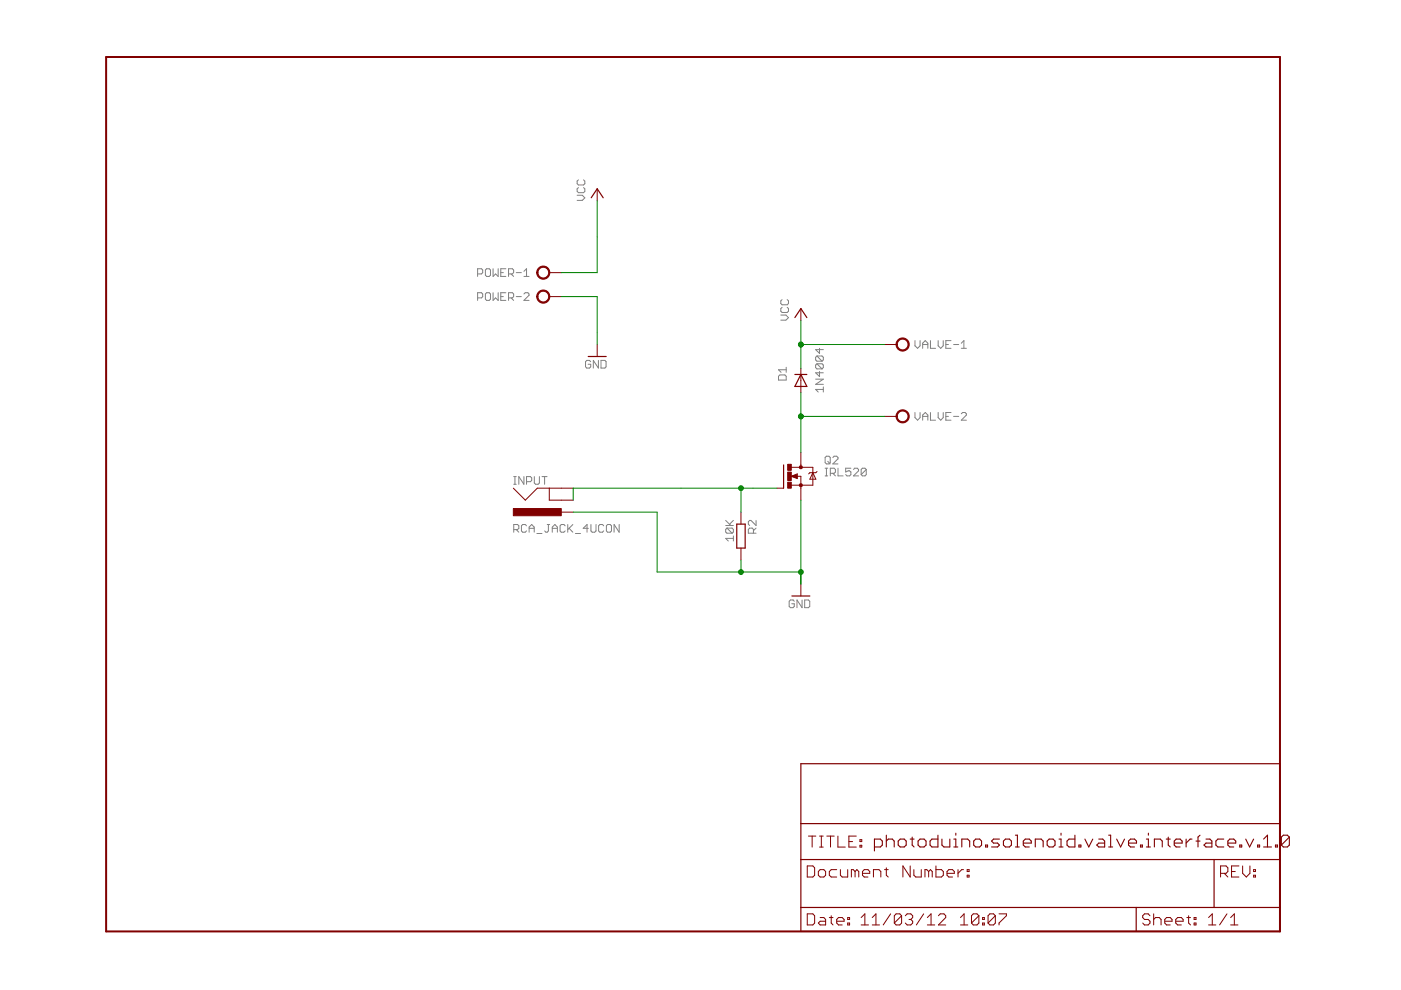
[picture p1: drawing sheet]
<?xml version="1.0" encoding="utf-8"?>
<!DOCTYPE eagle SYSTEM "eagle.dtd">
<!--
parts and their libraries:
SparkFun: Licensing: CC v3.0 Share-Alike You are welcome to use this library for commercial purposes.
-->
<eagle version="6.1">
<drawing>
<settings>
<setting alwaysvectorfont="no"/>
<setting verticaltext="up"/>
</settings>
<grid distance="0.1" unitdist="inch" unit="inch" style="lines" multiple="1" display="no" altdistance="0.01" altunitdist="inch" altunit="inch"/>
<schematic xreflabel="%F%N/%S.%C%R" xrefpart="/%S.%C%R">
<libraries>
<library name="resistor">
<symbols>
<symbol name="R-EU">
<wire x1="-2.54" y1="-0.889" x2="2.54" y2="-0.889" width="0.254" layer="94"/>
<wire x1="2.54" y1="0.889" x2="-2.54" y2="0.889" width="0.254" layer="94"/>
<wire x1="2.54" y1="-0.889" x2="2.54" y2="0.889" width="0.254" layer="94"/>
<wire x1="-2.54" y1="-0.889" x2="-2.54" y2="0.889" width="0.254" layer="94"/>
<text x="-3.81" y="1.4986" size="1.778" layer="95">&gt;NAME</text>
<text x="-3.81" y="-3.302" size="1.778" layer="96">&gt;VALUE</text>
<pin name="2" x="5.08" y="0" visible="off" length="short" direction="pas" swaplevel="1" rot="R180"/>
<pin name="1" x="-5.08" y="0" visible="off" length="short" direction="pas" swaplevel="1"/>
</symbol>
</symbols>
<devicesets>
<deviceset name="R-EU_" prefix="R" uservalue="yes">
<gates>
<gate name="G$1" symbol="R-EU" x="0" y="0"/>
</gates>
<devices>
<device name="R0402" package="R0402">
<connects>
<connect gate="G$1" pin="1" pad="1"/>
<connect gate="G$1" pin="2" pad="2"/>
</connects>
<technologies>
<technology name=""/>
</technologies>
</device>
<device name="R0603" package="R0603">
<connects>
<connect gate="G$1" pin="1" pad="1"/>
<connect gate="G$1" pin="2" pad="2"/>
</connects>
<technologies>
<technology name=""/>
</technologies>
</device>
<device name="R0805" package="R0805">
<connects>
<connect gate="G$1" pin="1" pad="1"/>
<connect gate="G$1" pin="2" pad="2"/>
</connects>
<technologies>
<technology name=""/>
</technologies>
</device>
<device name="R0805W" package="R0805W">
<connects>
<connect gate="G$1" pin="1" pad="1"/>
<connect gate="G$1" pin="2" pad="2"/>
</connects>
<technologies>
<technology name=""/>
</technologies>
</device>
<device name="R1005" package="R1005">
<connects>
<connect gate="G$1" pin="1" pad="1"/>
<connect gate="G$1" pin="2" pad="2"/>
</connects>
<technologies>
<technology name=""/>
</technologies>
</device>
<device name="R1206" package="R1206">
<connects>
<connect gate="G$1" pin="1" pad="1"/>
<connect gate="G$1" pin="2" pad="2"/>
</connects>
<technologies>
<technology name=""/>
</technologies>
</device>
<device name="R1206W" package="R1206W">
<connects>
<connect gate="G$1" pin="1" pad="1"/>
<connect gate="G$1" pin="2" pad="2"/>
</connects>
<technologies>
<technology name=""/>
</technologies>
</device>
<device name="R1210" package="R1210">
<connects>
<connect gate="G$1" pin="1" pad="1"/>
<connect gate="G$1" pin="2" pad="2"/>
</connects>
<technologies>
<technology name=""/>
</technologies>
</device>
<device name="R1210W" package="R1210W">
<connects>
<connect gate="G$1" pin="1" pad="1"/>
<connect gate="G$1" pin="2" pad="2"/>
</connects>
<technologies>
<technology name=""/>
</technologies>
</device>
<device name="R2010" package="R2010">
<connects>
<connect gate="G$1" pin="1" pad="1"/>
<connect gate="G$1" pin="2" pad="2"/>
</connects>
<technologies>
<technology name=""/>
</technologies>
</device>
<device name="R2010W" package="R2010W">
<connects>
<connect gate="G$1" pin="1" pad="1"/>
<connect gate="G$1" pin="2" pad="2"/>
</connects>
<technologies>
<technology name=""/>
</technologies>
</device>
<device name="R2012" package="R2012">
<connects>
<connect gate="G$1" pin="1" pad="1"/>
<connect gate="G$1" pin="2" pad="2"/>
</connects>
<technologies>
<technology name=""/>
</technologies>
</device>
<device name="R2012W" package="R2012W">
<connects>
<connect gate="G$1" pin="1" pad="1"/>
<connect gate="G$1" pin="2" pad="2"/>
</connects>
<technologies>
<technology name=""/>
</technologies>
</device>
<device name="R2512" package="R2512">
<connects>
<connect gate="G$1" pin="1" pad="1"/>
<connect gate="G$1" pin="2" pad="2"/>
</connects>
<technologies>
<technology name=""/>
</technologies>
</device>
<device name="R2512W" package="R2512W">
<connects>
<connect gate="G$1" pin="1" pad="1"/>
<connect gate="G$1" pin="2" pad="2"/>
</connects>
<technologies>
<technology name=""/>
</technologies>
</device>
<device name="R3216" package="R3216">
<connects>
<connect gate="G$1" pin="1" pad="1"/>
<connect gate="G$1" pin="2" pad="2"/>
</connects>
<technologies>
<technology name=""/>
</technologies>
</device>
<device name="R3216W" package="R3216W">
<connects>
<connect gate="G$1" pin="1" pad="1"/>
<connect gate="G$1" pin="2" pad="2"/>
</connects>
<technologies>
<technology name=""/>
</technologies>
</device>
<device name="R3225" package="R3225">
<connects>
<connect gate="G$1" pin="1" pad="1"/>
<connect gate="G$1" pin="2" pad="2"/>
</connects>
<technologies>
<technology name=""/>
</technologies>
</device>
<device name="R3225W" package="R3225W">
<connects>
<connect gate="G$1" pin="1" pad="1"/>
<connect gate="G$1" pin="2" pad="2"/>
</connects>
<technologies>
<technology name=""/>
</technologies>
</device>
<device name="R5025" package="R5025">
<connects>
<connect gate="G$1" pin="1" pad="1"/>
<connect gate="G$1" pin="2" pad="2"/>
</connects>
<technologies>
<technology name=""/>
</technologies>
</device>
<device name="R5025W" package="R5025W">
<connects>
<connect gate="G$1" pin="1" pad="1"/>
<connect gate="G$1" pin="2" pad="2"/>
</connects>
<technologies>
<technology name=""/>
</technologies>
</device>
<device name="R6332" package="R6332">
<connects>
<connect gate="G$1" pin="1" pad="1"/>
<connect gate="G$1" pin="2" pad="2"/>
</connects>
<technologies>
<technology name=""/>
</technologies>
</device>
<device name="R6332W" package="R6332W">
<connects>
<connect gate="G$1" pin="1" pad="1"/>
<connect gate="G$1" pin="2" pad="2"/>
</connects>
<technologies>
<technology name=""/>
</technologies>
</device>
<device name="M0805" package="M0805">
<connects>
<connect gate="G$1" pin="1" pad="1"/>
<connect gate="G$1" pin="2" pad="2"/>
</connects>
<technologies>
<technology name=""/>
</technologies>
</device>
<device name="M1206" package="M1206">
<connects>
<connect gate="G$1" pin="1" pad="1"/>
<connect gate="G$1" pin="2" pad="2"/>
</connects>
<technologies>
<technology name=""/>
</technologies>
</device>
<device name="M1406" package="M1406">
<connects>
<connect gate="G$1" pin="1" pad="1"/>
<connect gate="G$1" pin="2" pad="2"/>
</connects>
<technologies>
<technology name=""/>
</technologies>
</device>
<device name="M2012" package="M2012">
<connects>
<connect gate="G$1" pin="1" pad="1"/>
<connect gate="G$1" pin="2" pad="2"/>
</connects>
<technologies>
<technology name=""/>
</technologies>
</device>
<device name="M2309" package="M2309">
<connects>
<connect gate="G$1" pin="1" pad="1"/>
<connect gate="G$1" pin="2" pad="2"/>
</connects>
<technologies>
<technology name=""/>
</technologies>
</device>
<device name="M3216" package="M3216">
<connects>
<connect gate="G$1" pin="1" pad="1"/>
<connect gate="G$1" pin="2" pad="2"/>
</connects>
<technologies>
<technology name=""/>
</technologies>
</device>
<device name="M3516" package="M3516">
<connects>
<connect gate="G$1" pin="1" pad="1"/>
<connect gate="G$1" pin="2" pad="2"/>
</connects>
<technologies>
<technology name=""/>
</technologies>
</device>
<device name="M5923" package="M5923">
<connects>
<connect gate="G$1" pin="1" pad="1"/>
<connect gate="G$1" pin="2" pad="2"/>
</connects>
<technologies>
<technology name=""/>
</technologies>
</device>
<device name="0204/5" package="0204/5">
<connects>
<connect gate="G$1" pin="1" pad="1"/>
<connect gate="G$1" pin="2" pad="2"/>
</connects>
<technologies>
<technology name=""/>
</technologies>
</device>
<device name="0204/7" package="0204/7">
<connects>
<connect gate="G$1" pin="1" pad="1"/>
<connect gate="G$1" pin="2" pad="2"/>
</connects>
<technologies>
<technology name=""/>
</technologies>
</device>
<device name="0204/2V" package="0204V">
<connects>
<connect gate="G$1" pin="1" pad="1"/>
<connect gate="G$1" pin="2" pad="2"/>
</connects>
<technologies>
<technology name=""/>
</technologies>
</device>
<device name="0207/10" package="0207/10">
<connects>
<connect gate="G$1" pin="1" pad="1"/>
<connect gate="G$1" pin="2" pad="2"/>
</connects>
<technologies>
<technology name=""/>
</technologies>
</device>
<device name="0207/12" package="0207/12">
<connects>
<connect gate="G$1" pin="1" pad="1"/>
<connect gate="G$1" pin="2" pad="2"/>
</connects>
<technologies>
<technology name=""/>
</technologies>
</device>
<device name="0207/15" package="0207/15">
<connects>
<connect gate="G$1" pin="1" pad="1"/>
<connect gate="G$1" pin="2" pad="2"/>
</connects>
<technologies>
<technology name=""/>
</technologies>
</device>
<device name="0207/2V" package="0207/2V">
<connects>
<connect gate="G$1" pin="1" pad="1"/>
<connect gate="G$1" pin="2" pad="2"/>
</connects>
<technologies>
<technology name=""/>
</technologies>
</device>
<device name="0207/5V" package="0207/5V">
<connects>
<connect gate="G$1" pin="1" pad="1"/>
<connect gate="G$1" pin="2" pad="2"/>
</connects>
<technologies>
<technology name=""/>
</technologies>
</device>
<device name="0207/7" package="0207/7">
<connects>
<connect gate="G$1" pin="1" pad="1"/>
<connect gate="G$1" pin="2" pad="2"/>
</connects>
<technologies>
<technology name=""/>
</technologies>
</device>
<device name="0309/10" package="0309/10">
<connects>
<connect gate="G$1" pin="1" pad="1"/>
<connect gate="G$1" pin="2" pad="2"/>
</connects>
<technologies>
<technology name=""/>
</technologies>
</device>
<device name="0309/12" package="0309/12">
<connects>
<connect gate="G$1" pin="1" pad="1"/>
<connect gate="G$1" pin="2" pad="2"/>
</connects>
<technologies>
<technology name=""/>
</technologies>
</device>
<device name="0309/V" package="0309V">
<connects>
<connect gate="G$1" pin="1" pad="1"/>
<connect gate="G$1" pin="2" pad="2"/>
</connects>
<technologies>
<technology name=""/>
</technologies>
</device>
<device name="0411/12" package="0411/12">
<connects>
<connect gate="G$1" pin="1" pad="1"/>
<connect gate="G$1" pin="2" pad="2"/>
</connects>
<technologies>
<technology name=""/>
</technologies>
</device>
<device name="0411/15" package="0411/15">
<connects>
<connect gate="G$1" pin="1" pad="1"/>
<connect gate="G$1" pin="2" pad="2"/>
</connects>
<technologies>
<technology name=""/>
</technologies>
</device>
<device name="0411/3V" package="0411V">
<connects>
<connect gate="G$1" pin="1" pad="1"/>
<connect gate="G$1" pin="2" pad="2"/>
</connects>
<technologies>
<technology name=""/>
</technologies>
</device>
<device name="0414/15" package="0414/15">
<connects>
<connect gate="G$1" pin="1" pad="1"/>
<connect gate="G$1" pin="2" pad="2"/>
</connects>
<technologies>
<technology name=""/>
</technologies>
</device>
<device name="0414/5V" package="0414V">
<connects>
<connect gate="G$1" pin="1" pad="1"/>
<connect gate="G$1" pin="2" pad="2"/>
</connects>
<technologies>
<technology name=""/>
</technologies>
</device>
<device name="0617/17" package="0617/17">
<connects>
<connect gate="G$1" pin="1" pad="1"/>
<connect gate="G$1" pin="2" pad="2"/>
</connects>
<technologies>
<technology name=""/>
</technologies>
</device>
<device name="0617/22" package="0617/22">
<connects>
<connect gate="G$1" pin="1" pad="1"/>
<connect gate="G$1" pin="2" pad="2"/>
</connects>
<technologies>
<technology name=""/>
</technologies>
</device>
<device name="0617/5V" package="0617V">
<connects>
<connect gate="G$1" pin="1" pad="1"/>
<connect gate="G$1" pin="2" pad="2"/>
</connects>
<technologies>
<technology name=""/>
</technologies>
</device>
<device name="0922/22" package="0922/22">
<connects>
<connect gate="G$1" pin="1" pad="1"/>
<connect gate="G$1" pin="2" pad="2"/>
</connects>
<technologies>
<technology name=""/>
</technologies>
</device>
<device name="0613/5V" package="P0613V">
<connects>
<connect gate="G$1" pin="1" pad="1"/>
<connect gate="G$1" pin="2" pad="2"/>
</connects>
<technologies>
<technology name=""/>
</technologies>
</device>
<device name="0613/15" package="P0613/15">
<connects>
<connect gate="G$1" pin="1" pad="1"/>
<connect gate="G$1" pin="2" pad="2"/>
</connects>
<technologies>
<technology name=""/>
</technologies>
</device>
<device name="0817/22" package="P0817/22">
<connects>
<connect gate="G$1" pin="1" pad="1"/>
<connect gate="G$1" pin="2" pad="2"/>
</connects>
<technologies>
<technology name=""/>
</technologies>
</device>
<device name="0817/7V" package="P0817V">
<connects>
<connect gate="G$1" pin="1" pad="1"/>
<connect gate="G$1" pin="2" pad="2"/>
</connects>
<technologies>
<technology name=""/>
</technologies>
</device>
<device name="V234/12" package="V234/12">
<connects>
<connect gate="G$1" pin="1" pad="1"/>
<connect gate="G$1" pin="2" pad="2"/>
</connects>
<technologies>
<technology name=""/>
</technologies>
</device>
<device name="V235/17" package="V235/17">
<connects>
<connect gate="G$1" pin="1" pad="1"/>
<connect gate="G$1" pin="2" pad="2"/>
</connects>
<technologies>
<technology name=""/>
</technologies>
</device>
<device name="V526-0" package="V526-0">
<connects>
<connect gate="G$1" pin="1" pad="1"/>
<connect gate="G$1" pin="2" pad="2"/>
</connects>
<technologies>
<technology name=""/>
</technologies>
</device>
<device name="MELF0102R" package="MINI_MELF-0102R">
<connects>
<connect gate="G$1" pin="1" pad="1"/>
<connect gate="G$1" pin="2" pad="2"/>
</connects>
<technologies>
<technology name=""/>
</technologies>
</device>
<device name="MELF0102W" package="MINI_MELF-0102W">
<connects>
<connect gate="G$1" pin="1" pad="1"/>
<connect gate="G$1" pin="2" pad="2"/>
</connects>
<technologies>
<technology name=""/>
</technologies>
</device>
<device name="MELF0204R" package="MINI_MELF-0204R">
<connects>
<connect gate="G$1" pin="1" pad="1"/>
<connect gate="G$1" pin="2" pad="2"/>
</connects>
<technologies>
<technology name=""/>
</technologies>
</device>
<device name="MELF0204W" package="MINI_MELF-0204W">
<connects>
<connect gate="G$1" pin="1" pad="1"/>
<connect gate="G$1" pin="2" pad="2"/>
</connects>
<technologies>
<technology name=""/>
</technologies>
</device>
<device name="MELF0207R" package="MINI_MELF-0207R">
<connects>
<connect gate="G$1" pin="1" pad="1"/>
<connect gate="G$1" pin="2" pad="2"/>
</connects>
<technologies>
<technology name=""/>
</technologies>
</device>
<device name="MELF0207W" package="MINI_MELF-0207W">
<connects>
<connect gate="G$1" pin="1" pad="1"/>
<connect gate="G$1" pin="2" pad="2"/>
</connects>
<technologies>
<technology name=""/>
</technologies>
</device>
<device name="0922V" package="0922V">
<connects>
<connect gate="G$1" pin="1" pad="1"/>
<connect gate="G$1" pin="2" pad="2"/>
</connects>
<technologies>
<technology name=""/>
</technologies>
</device>
<device name="RDH/15" package="RDH/15">
<connects>
<connect gate="G$1" pin="1" pad="1"/>
<connect gate="G$1" pin="2" pad="2"/>
</connects>
<technologies>
<technology name=""/>
</technologies>
</device>
<device name="MELF0102AX" package="MINI_MELF-0102AX">
<connects>
<connect gate="G$1" pin="1" pad="1"/>
<connect gate="G$1" pin="2" pad="2"/>
</connects>
<technologies>
<technology name=""/>
</technologies>
</device>
</devices>
</deviceset>
</devicesets>
</library>
<library name="supply1">
<symbols>
<symbol name="VCC">
<wire x1="1.27" y1="-1.905" x2="0" y2="0" width="0.254" layer="94"/>
<wire x1="0" y1="0" x2="-1.27" y2="-1.905" width="0.254" layer="94"/>
<text x="-2.54" y="-2.54" size="1.778" layer="96" rot="R90">&gt;VALUE</text>
<pin name="VCC" x="0" y="-2.54" visible="off" length="short" direction="sup" rot="R90"/>
</symbol>
<symbol name="GND">
<wire x1="-1.905" y1="0" x2="1.905" y2="0" width="0.254" layer="94"/>
<text x="-2.54" y="-2.54" size="1.778" layer="96">&gt;VALUE</text>
<pin name="GND" x="0" y="2.54" visible="off" length="short" direction="sup" rot="R270"/>
</symbol>
</symbols>
<devicesets>
<deviceset name="VCC" prefix="P+">
<gates>
<gate name="VCC" symbol="VCC" x="0" y="0"/>
</gates>
<devices>
<device name="">
<technologies>
<technology name=""/>
</technologies>
</device>
</devices>
</deviceset>
<deviceset name="GND" prefix="GND">
<gates>
<gate name="1" symbol="GND" x="0" y="0"/>
</gates>
<devices>
<device name="">
<technologies>
<technology name=""/>
</technologies>
</device>
</devices>
</deviceset>
</devicesets>
</library>
<library name="diode">
<symbols>
<symbol name="D">
<wire x1="-1.27" y1="-1.27" x2="1.27" y2="0" width="0.254" layer="94"/>
<wire x1="1.27" y1="0" x2="-1.27" y2="1.27" width="0.254" layer="94"/>
<wire x1="1.27" y1="1.27" x2="1.27" y2="0" width="0.254" layer="94"/>
<wire x1="-1.27" y1="1.27" x2="-1.27" y2="-1.27" width="0.254" layer="94"/>
<wire x1="1.27" y1="0" x2="1.27" y2="-1.27" width="0.254" layer="94"/>
<text x="2.54" y="0.4826" size="1.778" layer="95">&gt;NAME</text>
<text x="2.54" y="-2.3114" size="1.778" layer="96">&gt;VALUE</text>
<pin name="A" x="-2.54" y="0" visible="off" length="short" direction="pas"/>
<pin name="C" x="2.54" y="0" visible="off" length="short" direction="pas" rot="R180"/>
</symbol>
</symbols>
<devicesets>
<deviceset name="1N4004" prefix="D">
<gates>
<gate name="1" symbol="D" x="0" y="0"/>
</gates>
<devices>
<device name="" package="DO41-10">
<connects>
<connect gate="1" pin="A" pad="A"/>
<connect gate="1" pin="C" pad="C"/>
</connects>
<technologies>
<technology name=""/>
</technologies>
</device>
</devices>
</deviceset>
</devicesets>
</library>
<library name="componentes">
<symbols>
<symbol name="RCA_JACK_4UCON">
<wire x1="-10.16" y1="2.54" x2="-7.62" y2="5.08" width="0.1524" layer="94"/>
<wire x1="-7.62" y1="5.08" x2="-5.08" y2="2.54" width="0.1524" layer="94"/>
<wire x1="-5.08" y1="2.54" x2="-2.54" y2="2.54" width="0.1524" layer="94"/>
<wire x1="-2.54" y1="2.54" x2="0" y2="2.54" width="0.1524" layer="94"/>
<wire x1="0" y1="5.08" x2="-2.54" y2="5.08" width="0.1524" layer="94"/>
<wire x1="-2.54" y1="5.08" x2="-2.54" y2="2.54" width="0.1524" layer="94"/>
<text x="-10.16" y="10.16" size="1.778" layer="96">&gt;Value</text>
<text x="-10.16" y="0" size="1.778" layer="95">&gt;Name</text>
<rectangle x1="-10.16" y1="6.858" x2="0" y2="8.382" layer="94"/>
<pin name="SPRING" x="2.54" y="2.54" visible="off" length="short" rot="R180"/>
<pin name="BARREL" x="2.54" y="7.62" visible="off" length="short" rot="R180"/>
<pin name="BREAK" x="2.54" y="5.08" visible="off" length="short" rot="R180"/>
</symbol>
</symbols>
<devicesets>
<deviceset name="RCA_JACK_4UCON">
<gates>
<gate name="G$1" symbol="RCA_JACK_4UCON" x="5.08" y="-5.08"/>
</gates>
<devices>
<device name="" package="RCA_4UCON">
<connects>
<connect gate="G$1" pin="BARREL" pad="BARREL"/>
<connect gate="G$1" pin="BREAK" pad="BREAK"/>
<connect gate="G$1" pin="SPRING" pad="SPRING"/>
</connects>
<technologies>
<technology name=""/>
</technologies>
</device>
</devices>
</deviceset>
</devicesets>
</library>
<library name="con-ptr500">
<symbols>
<symbol name="KL">
<circle x="1.27" y="0" radius="1.27" width="0.254" layer="94"/>
<text x="-1.27" y="0.889" size="1.778" layer="95" rot="R180">&gt;NAME</text>
<pin name="KL" x="5.08" y="0" visible="off" length="short" direction="pas" rot="R180"/>
</symbol>
<symbol name="KLV">
<circle x="1.27" y="0" radius="1.27" width="0.254" layer="94"/>
<text x="-1.27" y="0.889" size="1.778" layer="95" rot="R180">&gt;NAME</text>
<text x="-3.81" y="-3.683" size="1.778" layer="96">&gt;VALUE</text>
<pin name="KL" x="5.08" y="0" visible="off" length="short" direction="pas" rot="R180"/>
</symbol>
</symbols>
<devicesets>
<deviceset name="AK500/2" prefix="X" uservalue="yes">
<gates>
<gate name="-1" symbol="KL" x="0" y="5.08" addlevel="always"/>
<gate name="-2" symbol="KLV" x="0" y="0" addlevel="always"/>
</gates>
<devices>
<device name="" package="AK500/2">
<connects>
<connect gate="-1" pin="KL" pad="1"/>
<connect gate="-2" pin="KL" pad="2"/>
</connects>
<technologies>
<technology name="">
<attribute name="MF" value="" constant="no"/>
<attribute name="MPN" value="" constant="no"/>
<attribute name="OC_FARNELL" value="unknown" constant="no"/>
<attribute name="OC_NEWARK" value="unknown" constant="no"/>
</technology>
</technologies>
</device>
</devices>
</deviceset>
</devicesets>
</library>
<library name="transistor-power">
<symbols>
<symbol name="MFNS">
<wire x1="-1.1176" y1="2.413" x2="-1.1176" y2="-2.54" width="0.254" layer="94"/>
<wire x1="-1.1176" y1="-2.54" x2="-2.54" y2="-2.54" width="0.1524" layer="94"/>
<wire x1="2.54" y1="1.905" x2="0.5334" y2="1.905" width="0.1524" layer="94"/>
<wire x1="2.54" y1="0" x2="2.54" y2="-1.905" width="0.1524" layer="94"/>
<wire x1="0.508" y1="-1.905" x2="2.54" y2="-1.905" width="0.1524" layer="94"/>
<wire x1="2.54" y1="2.54" x2="2.54" y2="1.905" width="0.1524" layer="94"/>
<wire x1="2.54" y1="1.905" x2="5.08" y2="1.905" width="0.1524" layer="94"/>
<wire x1="5.08" y1="1.905" x2="5.08" y2="0.762" width="0.1524" layer="94"/>
<wire x1="5.08" y1="0.762" x2="5.08" y2="-1.905" width="0.1524" layer="94"/>
<wire x1="5.08" y1="-1.905" x2="2.54" y2="-1.905" width="0.1524" layer="94"/>
<wire x1="2.54" y1="-1.905" x2="2.54" y2="-2.54" width="0.1524" layer="94"/>
<wire x1="5.08" y1="0.762" x2="4.445" y2="-0.635" width="0.1524" layer="94"/>
<wire x1="4.445" y1="-0.635" x2="5.715" y2="-0.635" width="0.1524" layer="94"/>
<wire x1="5.715" y1="-0.635" x2="5.08" y2="0.762" width="0.1524" layer="94"/>
<wire x1="4.445" y1="0.762" x2="5.08" y2="0.762" width="0.1524" layer="94"/>
<wire x1="5.08" y1="0.762" x2="5.715" y2="0.762" width="0.1524" layer="94"/>
<wire x1="5.715" y1="0.762" x2="5.969" y2="1.016" width="0.1524" layer="94"/>
<wire x1="4.445" y1="0.762" x2="4.191" y2="0.508" width="0.1524" layer="94"/>
<wire x1="0.508" y1="0" x2="1.778" y2="-0.508" width="0.1524" layer="94"/>
<wire x1="1.778" y1="-0.508" x2="1.778" y2="0.508" width="0.1524" layer="94"/>
<wire x1="1.778" y1="0.508" x2="0.508" y2="0" width="0.1524" layer="94"/>
<wire x1="1.651" y1="0" x2="2.54" y2="0" width="0.1524" layer="94"/>
<wire x1="1.651" y1="0.254" x2="0.762" y2="0" width="0.3048" layer="94"/>
<wire x1="0.762" y1="0" x2="1.651" y2="-0.254" width="0.3048" layer="94"/>
<wire x1="1.651" y1="-0.254" x2="1.651" y2="0" width="0.3048" layer="94"/>
<wire x1="1.651" y1="0" x2="1.397" y2="0" width="0.3048" layer="94"/>
<circle x="2.54" y="-1.905" radius="0.127" width="0.4064" layer="94"/>
<circle x="2.54" y="1.905" radius="0.127" width="0.4064" layer="94"/>
<text x="7.62" y="2.54" size="1.778" layer="95">&gt;NAME</text>
<text x="7.62" y="0" size="1.778" layer="96">&gt;VALUE</text>
<text x="1.27" y="2.54" size="0.8128" layer="93">D</text>
<text x="1.27" y="-3.175" size="0.8128" layer="93">S</text>
<text x="-2.54" y="-1.27" size="0.8128" layer="93">G</text>
<rectangle x1="-0.254" y1="-2.54" x2="0.508" y2="-1.27" layer="94"/>
<rectangle x1="-0.254" y1="1.27" x2="0.508" y2="2.54" layer="94"/>
<rectangle x1="-0.254" y1="-0.889" x2="0.508" y2="0.889" layer="94"/>
<pin name="G" x="-2.54" y="-2.54" visible="off" length="point" direction="pas"/>
<pin name="D" x="2.54" y="5.08" visible="off" length="short" direction="pas" rot="R270"/>
<pin name="S" x="2.54" y="-5.08" visible="off" length="short" direction="pas" rot="R90"/>
</symbol>
</symbols>
<devicesets>
<deviceset name="IRLZ44Z" prefix="Q">
<gates>
<gate name="G$1" symbol="MFNS" x="0" y="0"/>
</gates>
<devices>
<device name="" package="TO220BH">
<connects>
<connect gate="G$1" pin="D" pad="D"/>
<connect gate="G$1" pin="G" pad="G"/>
<connect gate="G$1" pin="S" pad="S"/>
</connects>
<technologies>
<technology name=""/>
</technologies>
</device>
</devices>
</deviceset>
</devicesets>
</library>
<library name="SparkFun">
<symbols>
<symbol name="LETTER_L">
<wire x1="0" y1="185.42" x2="248.92" y2="185.42" width="0.4064" layer="94"/>
<wire x1="248.92" y1="185.42" x2="248.92" y2="0" width="0.4064" layer="94"/>
<wire x1="0" y1="185.42" x2="0" y2="0" width="0.4064" layer="94"/>
<wire x1="0" y1="0" x2="248.92" y2="0" width="0.4064" layer="94"/>
</symbol>
<symbol name="DOCFIELD">
<wire x1="0" y1="0" x2="71.12" y2="0" width="0.254" layer="94"/>
<wire x1="101.6" y1="15.24" x2="87.63" y2="15.24" width="0.254" layer="94"/>
<wire x1="0" y1="0" x2="0" y2="5.08" width="0.254" layer="94"/>
<wire x1="0" y1="5.08" x2="71.12" y2="5.08" width="0.254" layer="94"/>
<wire x1="0" y1="5.08" x2="0" y2="15.24" width="0.254" layer="94"/>
<wire x1="101.6" y1="15.24" x2="101.6" y2="5.08" width="0.254" layer="94"/>
<wire x1="71.12" y1="5.08" x2="71.12" y2="0" width="0.254" layer="94"/>
<wire x1="71.12" y1="5.08" x2="87.63" y2="5.08" width="0.254" layer="94"/>
<wire x1="71.12" y1="0" x2="101.6" y2="0" width="0.254" layer="94"/>
<wire x1="87.63" y1="15.24" x2="87.63" y2="5.08" width="0.254" layer="94"/>
<wire x1="87.63" y1="15.24" x2="0" y2="15.24" width="0.254" layer="94"/>
<wire x1="87.63" y1="5.08" x2="101.6" y2="5.08" width="0.254" layer="94"/>
<wire x1="101.6" y1="5.08" x2="101.6" y2="0" width="0.254" layer="94"/>
<wire x1="0" y1="15.24" x2="0" y2="22.86" width="0.254" layer="94"/>
<wire x1="101.6" y1="35.56" x2="0" y2="35.56" width="0.254" layer="94"/>
<wire x1="101.6" y1="35.56" x2="101.6" y2="22.86" width="0.254" layer="94"/>
<wire x1="0" y1="22.86" x2="101.6" y2="22.86" width="0.254" layer="94"/>
<wire x1="0" y1="22.86" x2="0" y2="35.56" width="0.254" layer="94"/>
<wire x1="101.6" y1="22.86" x2="101.6" y2="15.24" width="0.254" layer="94"/>
<text x="1.27" y="1.27" size="2.54" layer="94" font="vector">Date:</text>
<text x="12.7" y="1.27" size="2.54" layer="94" font="vector">&gt;LAST_DATE_TIME</text>
<text x="72.39" y="1.27" size="2.54" layer="94" font="vector">Sheet:</text>
<text x="86.36" y="1.27" size="2.54" layer="94" font="vector">&gt;SHEET</text>
<text x="88.9" y="11.43" size="2.54" layer="94" font="vector">REV:</text>
<text x="1.524" y="17.78" size="2.54" layer="94" font="vector">TITLE:</text>
<text x="1.27" y="11.43" size="2.54" layer="94" font="vector">Document Number:</text>
<text x="15.494" y="17.78" size="2.7432" layer="94" font="vector">&gt;DRAWING_NAME</text>
</symbol>
</symbols>
<devicesets>
<deviceset name="FRAME-LETTER" prefix="FRAME">
<gates>
<gate name="G$1" symbol="LETTER_L" x="0" y="0"/>
<gate name="G$2" symbol="DOCFIELD" x="147.32" y="0" addlevel="must"/>
</gates>
<devices>
<device name="">
<technologies>
<technology name=""/>
</technologies>
</device>
</devices>
</deviceset>
</devicesets>
</library>
</libraries>
<attributes>
</attributes>
<variantdefs>
</variantdefs>
<classes>
<class number="0" name="default" width="0" drill="0">
</class>
</classes>
<parts>
<part name="GND1" library="supply1" deviceset="GND" device=""/>
<part name="D1" library="diode" deviceset="1N4004" device=""/>
<part name="P+1" library="supply1" deviceset="VCC" device=""/>
<part name="GND2" library="supply1" deviceset="GND" device=""/>
<part name="P+2" library="supply1" deviceset="VCC" device=""/>
<part name="INPUT" library="componentes" deviceset="RCA_JACK_4UCON" device=""/>
<part name="VALVE" library="con-ptr500" deviceset="AK500/2" device=""/>
<part name="POWER" library="con-ptr500" deviceset="AK500/2" device=""/>
<part name="R2" library="resistor" deviceset="R-EU_" device="0207/7" value="10K"/>
<part name="Q2" library="transistor-power" deviceset="IRLZ44Z" device="" value="IRL520"/>
<part name="FRAME1" library="SparkFun" deviceset="FRAME-LETTER" device=""/>
</parts>
<sheets>
<sheet>
<plain>
</plain>
<instances>
<instance part="GND1" gate="1" x="63.5" y="33.02"/>
<instance part="D1" gate="1" x="63.5" y="78.74" smashed="yes" rot="R90">
<attribute name="NAME" x="60.4774" y="78.74" size="1.778" layer="95" rot="R90"/>
<attribute name="VALUE" x="68.3514" y="76.2" size="1.778" layer="96" rot="R90"/>
</instance>
<instance part="P+1" gate="VCC" x="63.5" y="93.98"/>
<instance part="GND2" gate="1" x="20.32" y="83.82"/>
<instance part="P+2" gate="VCC" x="20.32" y="119.38"/>
<instance part="INPUT" gate="G$1" x="12.7" y="58.42" rot="MR180"/>
<instance part="VALVE" gate="-1" x="86.36" y="86.36" rot="MR0"/>
<instance part="VALVE" gate="-2" x="86.36" y="71.12" rot="MR0"/>
<instance part="POWER" gate="-1" x="7.62" y="101.6"/>
<instance part="POWER" gate="-2" x="7.62" y="96.52"/>
<instance part="R2" gate="G$1" x="50.8" y="45.72" rot="R270"/>
<instance part="Q2" gate="G$1" x="60.96" y="58.42"/>
<instance part="FRAME1" gate="G$1" x="-83.82" y="-38.1"/>
<instance part="FRAME1" gate="G$2" x="63.5" y="-38.1"/>
</instances>
<busses>
</busses>
<nets>
<net name="GND" class="0">
<segment>
<wire x1="12.7" y1="96.52" x2="20.32" y2="96.52" width="0.1524" layer="91"/>
<wire x1="20.32" y1="96.52" x2="20.32" y2="88.9" width="0.1524" layer="91"/>
<wire x1="20.32" y1="88.9" x2="20.32" y2="86.36" width="0.1524" layer="91"/>
<pinref part="GND2" gate="1" pin="GND"/>
<pinref part="POWER" gate="-2" pin="KL"/>
</segment>
<segment>
<wire x1="63.5" y1="53.34" x2="63.5" y2="38.1" width="0.1524" layer="91"/>
<wire x1="63.5" y1="38.1" x2="63.5" y2="35.56" width="0.1524" layer="91"/>
<wire x1="50.8" y1="40.64" x2="50.8" y2="38.1" width="0.1524" layer="91"/>
<wire x1="50.8" y1="38.1" x2="63.5" y2="38.1" width="0.1524" layer="91"/>
<wire x1="63.5" y1="38.1" x2="63.5" y2="35.56" width="0.1524" layer="91"/>
<wire x1="50.8" y1="38.1" x2="33.02" y2="38.1" width="0.1524" layer="91"/>
<wire x1="33.02" y1="38.1" x2="33.02" y2="50.8" width="0.1524" layer="91"/>
<wire x1="33.02" y1="50.8" x2="15.24" y2="50.8" width="0.1524" layer="91"/>
<junction x="50.8" y="38.1"/>
<junction x="63.5" y="38.1"/>
<pinref part="GND1" gate="1" pin="GND"/>
<pinref part="R2" gate="G$1" pin="2"/>
<pinref part="Q2" gate="G$1" pin="S"/>
<pinref part="INPUT" gate="G$1" pin="BARREL"/>
</segment>
</net>
<net name="N$3" class="0">
<segment>
<wire x1="63.5" y1="63.5" x2="63.5" y2="71.12" width="0.1524" layer="91"/>
<wire x1="63.5" y1="71.12" x2="63.5" y2="76.2" width="0.1524" layer="91"/>
<wire x1="63.5" y1="71.12" x2="81.28" y2="71.12" width="0.1524" layer="91"/>
<junction x="63.5" y="71.12"/>
<junction x="63.5" y="71.12"/>
<pinref part="D1" gate="1" pin="A"/>
<pinref part="VALVE" gate="-2" pin="KL"/>
<pinref part="Q2" gate="G$1" pin="D"/>
</segment>
</net>
<net name="VCC" class="0">
<segment>
<wire x1="12.7" y1="101.6" x2="20.32" y2="101.6" width="0.1524" layer="91"/>
<wire x1="20.32" y1="101.6" x2="20.32" y2="109.22" width="0.1524" layer="91"/>
<wire x1="20.32" y1="109.22" x2="20.32" y2="116.84" width="0.1524" layer="91"/>
<pinref part="P+2" gate="VCC" pin="VCC"/>
<pinref part="POWER" gate="-1" pin="KL"/>
</segment>
<segment>
<wire x1="78.74" y1="86.36" x2="81.28" y2="86.36" width="0.1524" layer="91"/>
<wire x1="76.2" y1="86.36" x2="78.74" y2="86.36" width="0.1524" layer="91"/>
<wire x1="63.5" y1="86.36" x2="76.2" y2="86.36" width="0.1524" layer="91"/>
<wire x1="63.5" y1="91.44" x2="63.5" y2="86.36" width="0.1524" layer="91"/>
<wire x1="63.5" y1="81.28" x2="63.5" y2="86.36" width="0.1524" layer="91"/>
<junction x="63.5" y="86.36"/>
<junction x="63.5" y="86.36"/>
<pinref part="VALVE" gate="-1" pin="KL"/>
<pinref part="P+1" gate="VCC" pin="VCC"/>
<pinref part="D1" gate="1" pin="C"/>
</segment>
</net>
<net name="N$2" class="0">
<segment>
<wire x1="15.24" y1="55.88" x2="15.24" y2="53.34" width="0.1524" layer="91"/>
<wire x1="53.34" y1="55.88" x2="50.8" y2="55.88" width="0.1524" layer="91"/>
<wire x1="50.8" y1="55.88" x2="38.1" y2="55.88" width="0.1524" layer="91"/>
<wire x1="50.8" y1="50.8" x2="50.8" y2="55.88" width="0.1524" layer="91"/>
<wire x1="53.34" y1="55.88" x2="58.42" y2="55.88" width="0.1524" layer="91"/>
<wire x1="15.24" y1="55.88" x2="38.1" y2="55.88" width="0.1524" layer="91"/>
<junction x="50.8" y="55.88"/>
<pinref part="INPUT" gate="G$1" pin="SPRING"/>
<pinref part="INPUT" gate="G$1" pin="BREAK"/>
<pinref part="R2" gate="G$1" pin="1"/>
<pinref part="Q2" gate="G$1" pin="G"/>
</segment>
</net>
</nets>
</sheet>
</sheets>
</schematic>
</drawing>
</eagle>
